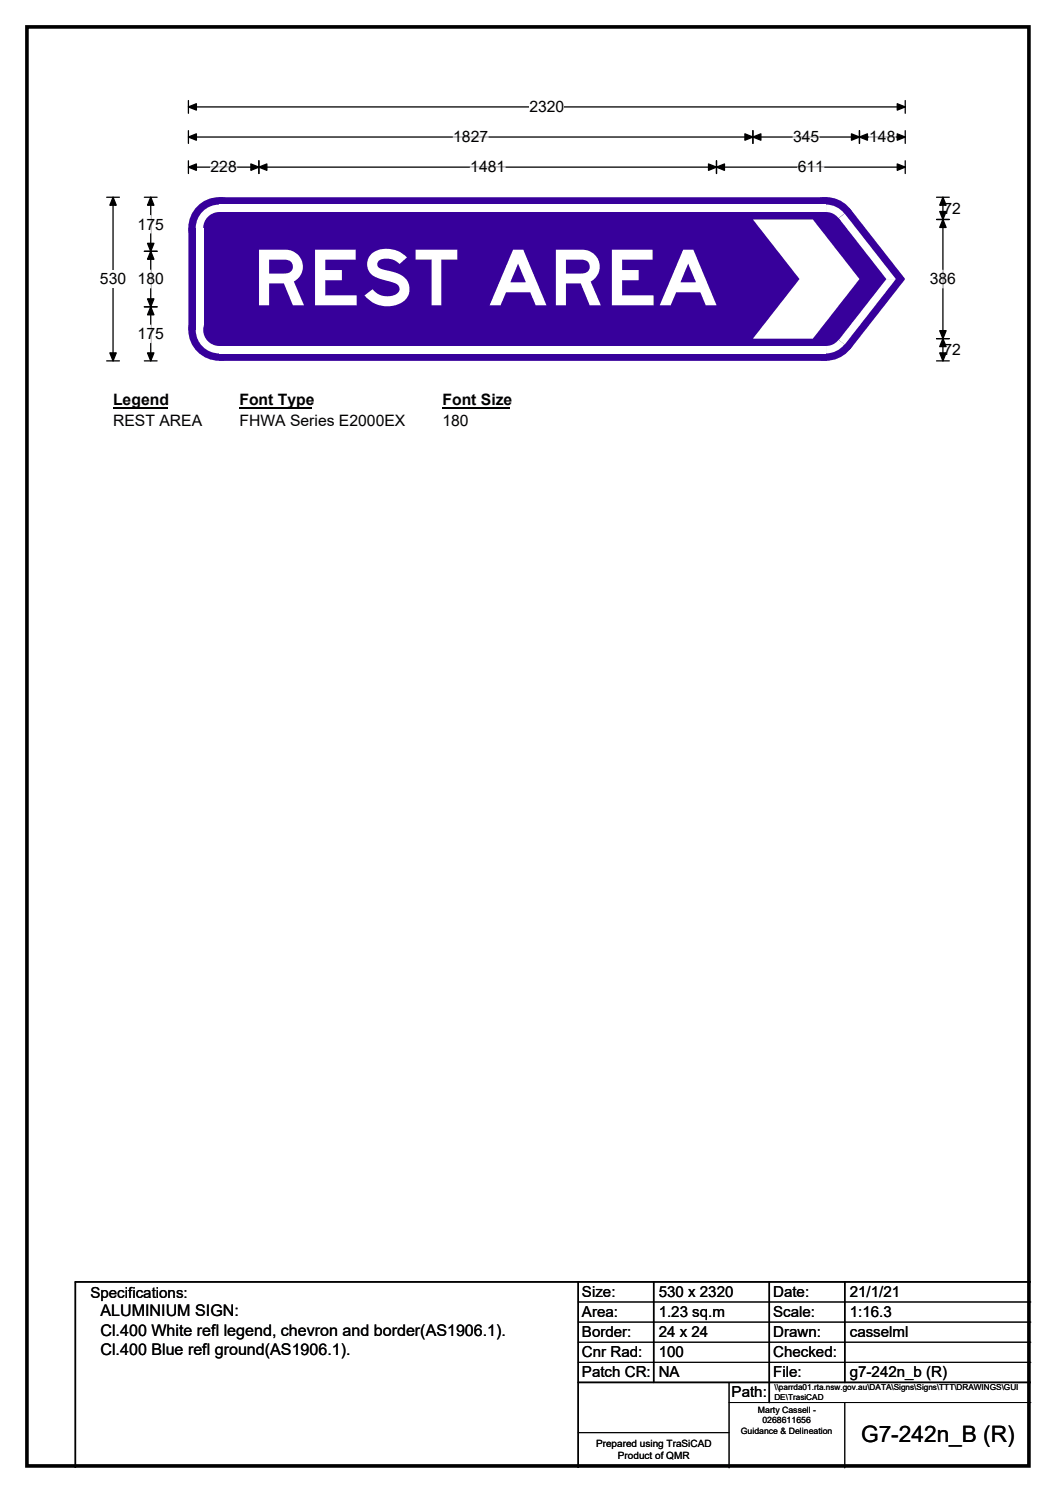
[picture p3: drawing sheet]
<svg xmlns="http://www.w3.org/2000/svg" width="210mm" height="297mm" viewBox="0 0 210 297" stroke-linecap="round" stroke-linejoin="round" font-family="sans-serif">
<path d="M5.4 5.4h199.2v286.3h-199.2z" fill="none" stroke="#000" stroke-width=".72"/>
<path d="M37.5 21.3h142.5M37.5 20v2.5M180 20v2.5" fill="none" stroke="#000" stroke-width=".25"/>
<path d="M37.5 21.3l1.6-.7v1.3zM178.4 20.6l1.6 .7-1.6 .6z" fill="#000" stroke="#000" stroke-width=".25"/>
<path d="M105.3 19.5h6.9v3.5h-6.9z" fill="#fff"/>
<g fill="none" stroke="#000" stroke-width=".25">
<path d="M21.2 39.2h2.5M22.5 39.2v32.6M37.5 27.3h142.5M37.5 26v2.5M37.5 32v2.5M37.5 33.3h142.5M51.5 32v2.5M142.5 32v2.5M149.7 26v2.5M170.9 26v2.5M180 26v2.5M180 32v2.5"/>
<path d="M21.2 71.8h2.5"/>
</g>
<g fill="#000" stroke="#000" stroke-width=".25">
<path d="M22.5 39.2l.6 1.6h-1.3zM37.5 27.3l1.6-.7v1.3zM37.5 33.3l1.6-.7v1.3zM51.5 33.3l1.6-.7v1.3zM49.9 32.6l1.6 .7-1.6 .6zM140.9 32.6l1.6 .7-1.6 .6zM142.5 33.3l1.6-.7v1.3zM149.7 27.3l1.6-.7v1.3zM148.1 26.6l1.6 .7-1.6 .6zM169.3 26.6l1.6 .7-1.6 .6zM170.9 27.3l1.6-.7v1.3zM178.4 26.6l1.6 .7-1.6 .6z"/>
<path d="M178.4 32.6l1.6 .7-1.6 .6zM21.8 70.2h1.3l-.6 1.6z"/>
</g>
<path d="M41.9 33.3h5.2M90.1 27.3h7M93.5 33.3h7M157.7 27.3h5.2M158.6 33.3h5.2M172.8 27.3h5.3" fill="none" stroke="#fff" stroke-width=".25"/>
<path d="M19.9 53.8h5.2v3.5h-5.2z" fill="#fff"/>
<path d="M28.7 39.2h2.5M30 39.2v32.6M186.2 39.2h2.6M187.5 39.2v32.6M28.7 50h2.5M186.2 43.7h2.6M28.7 61h2.5M28.7 71.8h2.5M186.2 71.8h2.6M186.2 67.4h2.6" fill="none" stroke="#000" stroke-width=".25"/>
<path d="M30 39.2l.6 1.6h-1.3zM187.5 39.2l.6 1.6h-1.2zM30 50l.6 1.6h-1.3zM29.3 48.4h1.3l-.6 1.6zM187.5 43.7l.6 1.6h-1.2zM186.9 42.1h1.2l-.6 1.6zM29.3 59.5h1.3l-.6 1.5zM30 61l.6 1.6h-1.3zM29.3 70.2h1.3l-.6 1.6zM186.9 65.8h1.2l-.6 1.6zM187.5 67.4l.6 1.6h-1.2zM186.9 70.2h1.2l-.6 1.6z" fill="#000" stroke="#000" stroke-width=".25"/>
<path d="M30 42.9v3.5M30 53.8v3.5M187.5 53.8v3.5M30 64.7v3.5" fill="none" stroke="#fff" stroke-width=".25"/>
<path d="M22.5 77.8h10.7v3.5h-10.7z" fill="#fff"/>
<path d="M22.5 81.1h10.7" fill="none" stroke="#000" stroke-width=".32"/>
<path d="M47.6 77.8h14.4v3.5h-14.4z" fill="#fff"/>
<path d="M47.6 81.1h14.4" fill="none" stroke="#000" stroke-width=".32"/>
<path d="M88 77.8h13.5v3.5h-13.5z" fill="#fff"/>
<path d="M88 81.1h13.5" fill="none" stroke="#000" stroke-width=".32"/>
<g fill="#fff">
<path d="M22.5 82h17.6v3.5h-17.6z"/>
<path d="M47.6 82h32.9v3.5h-32.9z"/>
<path d="M88 82h5.2v3.5h-5.2z"/>
</g>
<g fill="#37009b">
<path d="M37.5 45.4l6.1-6.2h120.7l4.8 2.4 10.8 13.7v.4l-10.8 13.7-4.8 2.4h-120.7l-6.1-6.1z" fill-rule="evenodd"/>
<circle cx="43.6" cy="45.4" r="6.1"/>
<circle cx="43.6" cy="65.6" r="6.1"/>
<circle cx="164.2" cy="65.6" r="6.1"/>
<circle cx="179.6" cy="55.5" r=".3"/>
<circle cx="164.2" cy="45.4" r="6.1"/>
</g>
<g fill="#fff">
<path d="M43.6 40.7h120.7v1.5h-120.7z" fill-rule="evenodd"/>
<path d="M40 42.4a4.7 4.7 0 0 1 3.6-1.7v4.7h-4.7a4.7 4.7 0 0 1 1.1-3z" fill-rule="evenodd"/>
</g>
<circle cx="43.6" cy="45.4" r="3.2" fill="#37009b"/>
<g fill="#fff">
<path d="M38.9 45.4h1.5v20.3h-1.5z" fill-rule="evenodd"/>
<path d="M38.9 65.6l4.7 .1v4.6a4.7 4.7 0 0 1-4.7-4.7z" fill-rule="evenodd"/>
</g>
<circle cx="43.6" cy="65.6" r="3.2" fill="#37009b"/>
<g fill="#fff">
<path d="M43.6 68.9h120.7v1.4h-120.7z" fill-rule="evenodd"/>
<path d="M164.3 65.7l3.6 2.8a4.7 4.7 0 0 1-3.6 1.8z" fill-rule="evenodd"/>
</g>
<circle cx="164.2" cy="65.6" r="3.2" fill="#37009b"/>
<g fill="#fff">
<path d="M176.3 55.5h1.8l-10.1 13.1-1.2-1z"/>
<path d="M166.8 43.4l1.2-.9 10.1 13h-1.8z"/>
<path d="M164.3 40.7a4.6 4.6 0 0 1 3.6 1.8l-3.6 2.9z" fill-rule="evenodd"/>
</g>
<circle cx="164.2" cy="45.4" r="3.2" fill="#37009b"/>
<path d="M149.7 43.7h11.9l9.3 11.8-9.3 11.9h-11.9l9.3-11.9z" fill-rule="evenodd" fill="#fff"/>
<path d="M115 255v37M130 255v20M153 255v24M168 255v20M205 255h-190v37M115 275h90" fill="none" stroke="#000" stroke-width=".3"/>
<path d="M115 259h90M115 263h90M115 267h90M115 271h90M145 279h60M145 275v17M168 279v13M115 285h30" fill="none" stroke="#000" stroke-width=".2"/>
<text font-size="15.4" fill="#fff" x="50.1" y="60.7">REST AREA</text>
<text font-size="4.5" x="171.2" y="286.9">G7-242n_B (R)</text>
<g font-size="3.2">
<text x="20" y="261.9">ALUMINIUM SIGN:</text>
<text x="20" y="265.7">Cl.400 White refl legend, chevron and border(AS1906.1).</text>
<text x="20" y="269.6">Cl.400 Blue refl ground(AS1906.1).</text>
</g>
<g font-size="3.1">
<text x="105.3" y="22.3">2320</text>
<text x="90.1" y="28.3">1827</text>
<text x="157.7" y="28.3">345</text>
<text x="172.8" y="28.3">148</text>
<text x="41.9" y="34.3">228</text>
<text x="93.5" y="34.3">1481</text>
<text x="158.6" y="34.3">611</text>
<text x="27.4" y="45.7">175</text>
<text x="187.6" y="42.5">72</text>
<text x="19.9" y="56.6">530</text>
<text x="27.4" y="56.6">180</text>
<text x="184.9" y="56.6">386</text>
<text x="27.4" y="67.5">175</text>
<text x="187.6" y="70.6">72</text>
<text x="22.5" y="80.6">Legend</text>
<text x="47.6" y="80.6">Font Type</text>
<text x="88" y="80.6">Font Size</text>
<text x="22.5" y="84.8">REST AREA</text>
<text x="47.6" y="84.8">FHWA Series E2000EX</text>
<text x="88" y="84.8">180</text>
</g>
<g font-size="3">
<text x="115.7" y="258">Size:</text>
<text x="131" y="258">530 x 2320</text>
<text x="153.7" y="258">Date:</text>
<text x="169" y="258">21/1/21</text>
<text x="18" y="258.2">Specifications:</text>
<text x="115.7" y="262">Area:</text>
<text x="131" y="262">1.23 sq.m</text>
<text x="153.7" y="262">Scale:</text>
<text x="169" y="262">1:16.3</text>
<text x="115.7" y="266">Border:</text>
<text x="115.7" y="270">Cnr Rad:</text>
<text x="131" y="266">24 x 24</text>
<text x="131" y="270">100</text>
<text x="153.7" y="266">Drawn:</text>
<text x="153.7" y="270">Checked:</text>
<text x="169" y="266">casselml</text>
<text x="115.7" y="274">Patch CR:</text>
<text x="131" y="274">NA</text>
<text x="153.7" y="274">File:</text>
<text x="169" y="274">g7-242n_b (R)</text>
<text x="145.5" y="278">Path:</text>
</g>
<g font-size="2">
<text x="118.5" y="287.8">Prepared using TraSiCAD</text>
<text x="122.9" y="290.2">Product of QMR</text>
</g>
<g font-size="1.7">
<text x="150.7" y="281.1">Marty Cassell -</text>
<text x="147.3" y="285.2">Guidance &amp; Delineation</text>
<text x="151.6" y="283.1">0268611656</text>
</g>
<g font-size="1.6">
<text x="154" y="276.6">\\parrda01.rta.nsw.gov.au\DATA\Signs\Signs\TTT\DRAWINGS\GUI</text>
<text x="154" y="278.5">DE\TrasiCAD</text>
</g>
</svg>
